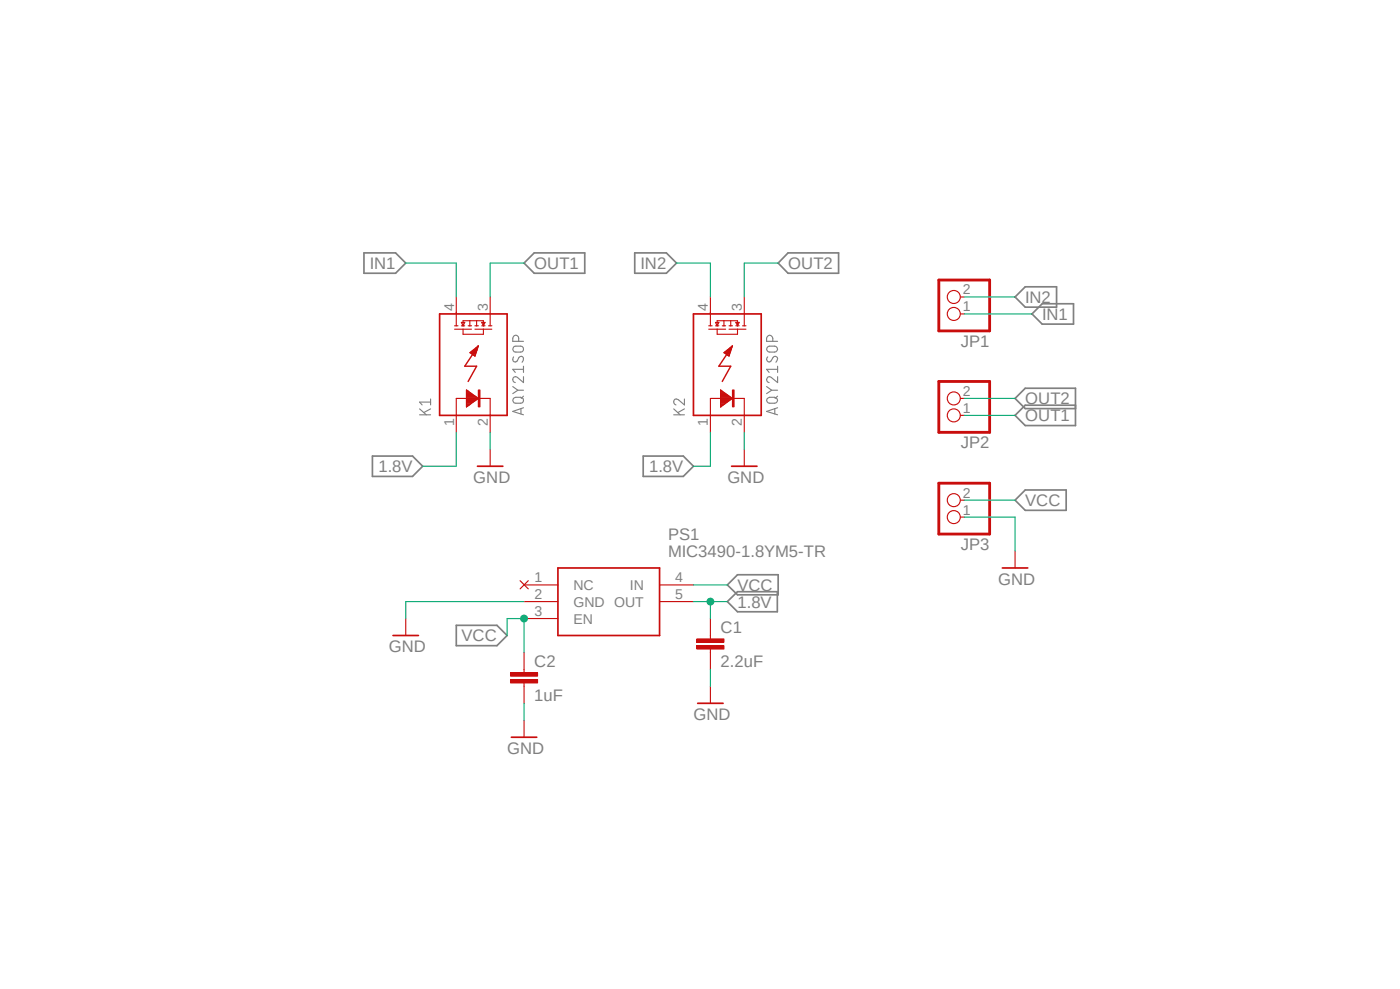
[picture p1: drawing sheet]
<svg xmlns="http://www.w3.org/2000/svg" width="210mm" height="148mm" viewBox="0 0 210 148" stroke-linecap="round" stroke-linejoin="round" font-family="sans-serif">
<path d="M54.3 37.6l107.2 76M161.5 37.6l-107.2 76" fill="none" stroke="#fff" stroke-width=".15"/>
<g fill="none" stroke="#808080" stroke-width=".17">
<path d="M64.6 59.8v.9M76.9 57.9l.7 .6M77 59.7l.3-.2 1 .1a.43 .43 0 0 1 .2 .5 .43 .43 0 0 1-.4 .3h-.8a.44 .44 0 0 1-.3-.7zM77 53.5a.42 .42 0 0 0-.1 .5 .42 .42 0 0 0 .5 .2l.4-.6a.37 .37 0 0 1 .4-.2 .37 .37 0 0 1 .3 .3l-.2 .6M77.1 51.9a1.3 1.3 0 0 1 1.3 .2v.4a1.3 1.3 0 0 1-1.3 .2 .49 .49 0 0 1 0-.8zM77.6 58.5l-.7 .5M77.6 58.5h.9M77.8 51.1v-.4a.44 .44 0 0 0-.7-.4l-.2 .4v.4h1.6M78.5 56.4v.9l-.9-.7a.44 .44 0 0 0-.7 .1 .44 .44 0 0 0 .4 .6M78.5 59.4l-.4 .3M78.5 54.9v.9M78.5 55.3h-1.6l.4 .5"/>
<path d="M102.6 59.8v.9l-.9-.8a.44 .44 0 0 0-.7 .1 .44 .44 0 0 0 .3 .7M114.9 57.9l.8 .6M115 59.7l.4-.2h.7a.45 .45 0 0 1 .5 .4 .45 .45 0 0 1-.3 .5 1.26 1.26 0 0 1-1.3-.2l-.1-.2zM115 52.1a1.26 1.26 0 0 1 1.3-.2l.2 .2a.44 .44 0 0 1-.4 .6h-.7a.44 .44 0 0 1-.4-.6zM115.1 53.5a.39 .39 0 0 0-.1 .6 .39 .39 0 0 0 .6 0l.3-.5a.37 .37 0 0 1 .4-.2 .37 .37 0 0 1 .3 .3l-.3 .6M115.7 58.5h.9M115.7 58.5l-.8 .5M115.9 51.1v-.4a.47 .47 0 0 0-.5-.5 .47 .47 0 0 0-.5 .5v.4h1.7M116.6 56.4v.9l-.9-.7a.43 .43 0 0 0-.7 .1 .43 .43 0 0 0 .3 .6M116.6 55.3h-1.7l.4 .5M116.6 59.4l-.4 .3M116.6 54.9v.9"/>
<path d="M62.9 62.1h1.7M62.9 61.3l1 .8M64.6 61.3l-1.1 .5M64.6 60.2h-1.7l.4 .5M78.1 61.2v.8M78.5 61.1l-1.6 .5 1.6 .5M101 62.1h1.6M101 61.3l1 .8M102.6 61.3l-1 .5M116.2 61.2v.8M116.6 61.1l-1.7 .5 1.7 .5"/>
</g>
<g fill="none" stroke="#808080" stroke-width=".25">
<path d="M54.6 37.9h4.7l1.5 1.5-1.5 1.5h-4.7zM78.6 39.4l1.5-1.5h7.6v3h-7.6zM95.2 37.9h4.7l1.5 1.5-1.5 1.5h-4.7zM118.2 37.9h7.5v3h-7.5l-1.5-1.5zM153.7 43h4.7v3h-4.7l-1.5-1.5zM154.7 47l1.6-1.5h4.7v3.1h-4.7zM55.8 68.3h6l1.6 1.5-1.6 1.6h-6zM96.4 68.3h6l1.6 1.5-1.6 1.6h-6zM152.2 74.9l1.5-1.5h6.2v3.1h-6.2zM161.2 60.7h-7.5l-1.5 1.5 1.5 1.6h7.5v-5.6h-7.5l-1.5 1.5 1.5 1.5h7.5M68.4 93.7h6.1l1.5 1.5-1.5 1.5h-6.1zM109.1 87.6l1.5-1.5h6.1v3h-6.1z"/>
<path d="M109.1 90.1l1.5-1.5h5.9v3.1h-5.9z"/>
</g>
<g fill="none" stroke="#c90d0c" stroke-width=".17">
<path d="M68.2 48.8h.5M68.2 49.3h2.5M68.4 44.5v4.3M69.2 48.8h.5M69.2 48.3h.5l-.3 .5zM69.4 48.8v-.8h3.1v.8M69.4 49.3v.8h3.1v-.8M69.9 58.4l1.8 1.3-1.8 1.3zM69.9 60h1.4M69.9 59.9h1.6M69.9 59.8h1.7M69.9 59.7h1.8"/>
<path d="M69.9 59.6h1.7M69.9 59.5h1.6M69.9 59.4h1.5M69.9 59.4h1.3M69.9 59.3h1.2M69.9 59.2h1.1M69.9 59.1h1M69.9 59h.8M69.9 58.9h.8M69.9 58.8h.6M69.9 58.8h.5M69.9 58.6h.4"/>
<path d="M69.9 58.5h.2M69.9 58.5h.1M70.2 48.8h.5M70.4 48v.8M70.4 52.8l1.3-1-.5 1.5zM70.5 52.9h.9M70.5 52.8h.9M70.7 53h.6M70.7 52.7h.8M70.7 52.6h.8M70.8 53h.5M70.9 52.5h.6"/>
<path d="M70.9 53.2h.4M71 52.5h.5M71 53.3h.2M71.1 52.4h.4M71.2 53.3h.1M71.2 48.8h.5M71.2 49.3h2.5M71.2 52.3h.4M71.3 52.2h.3M71.4 52.1h.2M71.5 48v.8M71.5 52h.2"/>
<path d="M71.6 51.9h.1M72.2 48.8h.5M72.2 48.3h.5l-.2 .5zM73.2 48.8h.5M73.5 44.5v4.3M106.3 48.8h.5M106.3 49.3h2.5M106.5 44.5v4.3M107.3 48.8h.5M107.3 48.3h.5l-.3 .5zM107.5 48.8v-.8h3.1v.8M107.5 49.3v.8h3.1v-.8"/>
<path d="M108 60h1.4M108 59.9h1.5M108 59.8h1.6M108 59.7h1.8M108 59.6h1.7M108 59.5h1.6M108 59.4h1.4M108 59.4h1.3M108 59.3h1.2M108 59.2h1.1M108 59.1h1M108 59h.8"/>
<path d="M108 58.9h.7M108 58.8h.6M108 58.8h.5M108 58.6h.3M108 58.5h.2M108 58.5h.1M108 58.4l1.8 1.3-1.8 1.3zM108.3 48.8h.5M108.5 48v.8M108.5 52.8l1.3-1-.5 1.5zM108.6 52.9h.8M108.6 52.8h.9"/>
<path d="M108.7 53h.7M108.7 52.7h.8M108.8 53h.6M108.8 52.6h.8M108.9 52.5h.7M109 53.2h.3M109.1 52.5h.5M109.1 53.3h.2M109.1 52.4h.5M109.3 53.3h.1M109.3 52.3h.3M109.3 48.8h.5"/>
<path d="M109.3 49.3h2.5M109.4 52.2h.3M109.5 52.1h.2M109.6 48v.8M109.6 52h.1M109.7 51.9h.1M110.3 48.8h.5M110.3 48.3h.5l-.2 .5zM111.3 48.8h.5M111.6 44.5v4.3M68.4 64.8v-5.1h5.1v5.1M69.9 61h.1"/>
<path d="M69.9 60.9h.2M69.9 60.8h.3M69.9 60.7h.5M69.9 60.6h.6M69.9 60.5h.7M69.9 60.4h.8M69.9 60.3h.9M69.9 60.2h1.1M69.9 60.2h1.2M69.9 60.1h1.3M106.5 64.8v-5.1h5.1v5.1M108 60.9h.2"/>
<path d="M108 60.8h.3M108 60.7h.4M108 60.6h.5M108 60.5h.7M108 60.4h.8M108 60.3h.9M108 60.2h1.1M108 60.1h1.3M108 61h.1M78 87l1.2 1.2M78.6 87.6h5.1M78.6 90.1h5.1"/>
<path d="M78.6 92.7h5.1M79.2 87l-1.2 1.2M98.9 87.6h5.1M98.9 90.1h5.1M106.5 95.2v.5M106.5 97.2v.5"/>
</g>
<path d="M65.9 47h10.1v15.2h-10.1zM71.8 58.4v2.6M104 47h10.1v15.2h-10.1zM109.9 58.4v2.6M83.7 85.1h15.2v10.1h-15.2z" fill="none" stroke="#c90d0c" stroke-width=".25"/>
<path d="M71.7 51.8l-2 3.1h1.8l-1.3 2.2M109.8 51.8l-2 3.1h1.8l-1.3 2.2" fill="none" stroke="#c90d0c" stroke-width=".21"/>
<path d="M71.7 58.4h.3v2.6h-.3zM109.8 58.4h.3v2.6h-.3z" fill="none" stroke="#c90d0c" stroke-width=".15"/>
<path d="M104.5 96.7h4v.5h-4z" fill-rule="evenodd" fill="#c90d0c"/>
<path d="M104.5 96.7h4v.5h-4z" fill="none" stroke="#c90d0c" stroke-width=".15"/>
<path d="M104.5 95.7h4v.5h-4z" fill-rule="evenodd" fill="#c90d0c"/>
<path d="M104.5 95.7h4v.5h-4z" fill="none" stroke="#c90d0c" stroke-width=".15"/>
<path d="M106.5 92.7v2.5M106.5 97.7v2.6M78.6 100.3v.5M78.6 102.3v.5" fill="none" stroke="#c90d0c" stroke-width=".17"/>
<path d="M76.5 101.8h4.1v.5h-4.1z" fill-rule="evenodd" fill="#c90d0c"/>
<path d="M76.5 101.8h4.1v.5h-4.1z" fill="none" stroke="#c90d0c" stroke-width=".15"/>
<path d="M76.5 100.8h4.1v.5h-4.1z" fill-rule="evenodd" fill="#c90d0c"/>
<path d="M76.5 100.8h4.1v.5h-4.1z" fill="none" stroke="#c90d0c" stroke-width=".15"/>
<g fill="none" stroke="#c90d0c" stroke-width=".17">
<path d="M144 47h.6M144 44.5h.6M144 59.7h.6M73.5 67.3v2.5M111.6 67.3v2.5M144 62.2h.6M144 77.5h.6M144 74.9h.6M60.8 92.7v2.5M78.6 97.7v2.6M152.2 82.5v2.6M78.6 102.8v2.6"/>
<path d="M78.6 107.9v2.5M106.5 102.8v2.6"/>
<circle cx="143" cy="47" r=".98"/>
<circle cx="143" cy="44.5" r=".98"/>
<circle cx="143" cy="59.7" r=".98"/>
<circle cx="143" cy="74.9" r=".98"/>
<circle cx="143" cy="77.5" r=".98"/>
<circle cx="143" cy="62.2" r=".98"/>
</g>
<path d="M140.8 42h7.6v7.6h-7.6zM140.8 57.1h7.6v7.7h-7.6zM140.8 72.4h7.6v7.6h-7.6z" fill="none" stroke="#c90d0c" stroke-width=".42"/>
<path d="M71.6 69.8h3.8M109.7 69.8h3.8M58.9 95.2h3.8M150.3 85.1h3.8M76.7 110.4h3.8M104.6 105.4h3.8" fill="none" stroke="#c90d0c" stroke-width=".25"/>
<path d="M60.8 39.4h7.6v5.1M78.6 39.4h-5.1v5.1M101.4 39.4h5.1v5.1M116.7 39.4h-5.1v5.1M144.6 47h10.1M144.6 44.5h7.6M144.6 59.7h7.6M144.6 62.2h7.6M76 95.2v-2.5h2.6v5M104 87.6h5.1" fill="none" stroke="#0dab76" stroke-width=".17"/>
<circle cx="78.6" cy="92.7" r=".51" fill="#0dab76"/>
<circle cx="78.6" cy="92.7" r=".51" fill="none" stroke="#0dab76" stroke-width=".15"/>
<path d="M144.6 74.9h7.6M104 90.1h5.1M106.5 90.1v2.6" fill="none" stroke="#0dab76" stroke-width=".17"/>
<circle cx="106.5" cy="90.1" r=".51" fill="#0dab76"/>
<circle cx="106.5" cy="90.1" r=".51" fill="none" stroke="#0dab76" stroke-width=".15"/>
<path d="M68.4 64.8v5h-5M73.5 64.8v2.5M106.5 64.8v5h-2.5M111.6 64.8v2.5M144.6 77.5h7.6v5M78.6 90.1h-17.8v2.6M78.6 105.4v2.5M106.5 100.3v2.5" fill="none" stroke="#0dab76" stroke-width=".17"/>
<g font-size="2.5" fill="#808080">
<text x="55.5" y="40.3">IN1</text>
<text x="80.1" y="40.3">OUT1</text>
<text x="96.1" y="40.3">IN2</text>
<text x="118.2" y="40.3">OUT2</text>
<text x="153.7" y="45.4">IN2</text>
<text x="156.3" y="47.9">IN1</text>
<text x="144.1" y="52">JP1</text>
<text x="153.7" y="63.1">OUT1</text>
<text x="153.7" y="60.6">OUT2</text>
<text x="56.7" y="70.7">1.8V</text>
<text x="97.3" y="70.7">1.8V</text>
<text x="144.1" y="67.2">JP2</text>
<text x="71" y="72.4">GND</text>
<text x="109.1" y="72.4">GND</text>
<text x="153.7" y="75.8">VCC</text>
<text x="100.2" y="83.4">MIC3490-1.8YM5-TR</text>
<text x="100.2" y="80.9">PS1</text>
<text x="144.1" y="82.4">JP3</text>
<text x="110.6" y="88.5">VCC</text>
<text x="149.6" y="87.6">GND</text>
<text x="108" y="94.8">C1</text>
<text x="110.6" y="91">1.8V</text>
<text x="58.3" y="97.7">GND</text>
<text x="69.2" y="96.1">VCC</text>
<text x="80.1" y="99.9">C2</text>
<text x="108" y="99.9">2.2uF</text>
<text x="80.1" y="105">1uF</text>
<text x="104" y="107.9">GND</text>
<text x="76" y="113">GND</text>
</g>
<g font-size="2.1" fill="#808080">
<text x="68.1" y="46.7" transform="rotate(-90 68.1 46.7)">4</text>
<text x="73.2" y="46.7" transform="rotate(-90 73.2 46.7)">3</text>
<text x="106.1" y="46.7" transform="rotate(-90 106.1 46.7)">4</text>
<text x="111.2" y="46.7" transform="rotate(-90 111.2 46.7)">3</text>
<text x="144.4" y="46.7">1</text>
<text x="144.4" y="44.1">2</text>
<text x="144.4" y="59.4">2</text>
<text x="68.1" y="63.8" transform="rotate(-90 68.1 63.8)">1</text>
<text x="73.2" y="63.8" transform="rotate(-90 73.2 63.8)">2</text>
<text x="106.1" y="63.8" transform="rotate(-90 106.1 63.8)">1</text>
<text x="111.2" y="63.8" transform="rotate(-90 111.2 63.8)">2</text>
<text x="144.4" y="61.9">1</text>
<text x="144.4" y="77.1">1</text>
<text x="144.4" y="74.6">2</text>
<text x="80.1" y="87.2">1</text>
<text x="80.1" y="89.8">2</text>
<text x="86" y="88.4">NC</text>
<text x="94.4" y="88.4">IN</text>
<text x="101.2" y="87.2">4</text>
<text x="101.2" y="89.8">5</text>
<text x="80.1" y="92.3">3</text>
<text x="86" y="90.9">GND OUT</text>
<text x="86" y="93.4">EN</text>
</g>
</svg>
